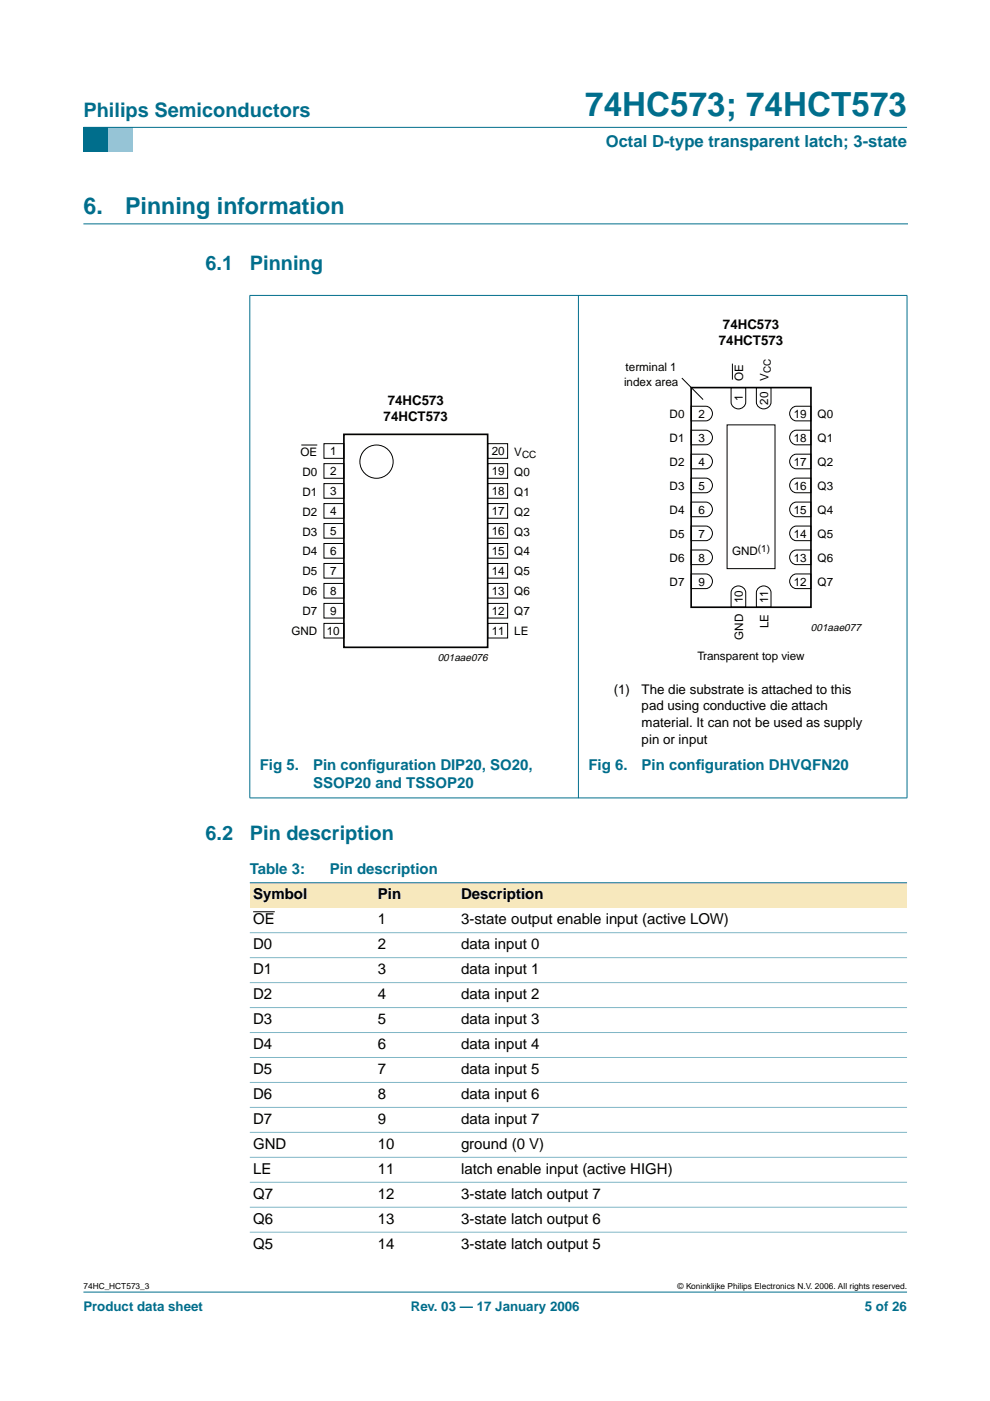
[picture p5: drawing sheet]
<svg xmlns="http://www.w3.org/2000/svg" width="210mm" height="297mm" viewBox="0 0 210 297" stroke-linecap="round" stroke-linejoin="round" font-family="sans-serif">
<path d="M17.7 273.9h174.6z" fill="#006e8c" stroke="#006e8c" stroke-width=".21"/>
<path d="M17.7 27h5.3v5.3h-5.3z" fill-rule="evenodd" fill="#006e8c"/>
<path d="M23 27h5.3v5.3h-5.3z" fill-rule="evenodd" fill="#96c4d6"/>
<g fill="#006e8c" stroke="#006e8c" stroke-width=".21">
<path d="M17.7 27h174.6z"/>
<path d="M53 62.7v106.4z"/>
<path d="M122.6 62.6v106.6z"/>
<path d="M192.3 62.7v106.4z"/>
<path d="M52.9 62.6h139.5z"/>
<path d="M52.9 169.2h139.5z"/>
</g>
<path d="M17.7 47.5h174.7" fill="none" stroke="#006e8c" stroke-width=".21"/>
<g fill="none" stroke="#000" stroke-width=".21">
<path d="M155.3 77.1v3.4M63.9 94.4h3.4M68.7 94.1h4.2v3.1h-4.2zM68.7 98.3h4.2v3.1h-4.2zM103.4 94.1h4.2v3.1h-4.2zM103.4 98.3h4.2v3.1h-4.2zM144.6 80.1l4.5 4.6M146.5 96.3h3.1a1.56 1.56 0 0 1 1.5 1.5 1.56 1.56 0 0 1-1.5 1.6h-3.1zM146.5 91.2h3.1a1.56 1.56 0 0 1 1.5 1.6 1.56 1.56 0 0 1-1.5 1.5h-3.1zM146.5 86.1h3.1a1.56 1.56 0 0 1 1.5 1.6 1.56 1.56 0 0 1-1.5 1.5h-3.1zM154.2 90.1h10.1v30.5h-10.1zM155 82.2h3.1v3.1a1.56 1.56 0 0 1-1.5 1.4 1.56 1.56 0 0 1-1.6-1.4z"/>
<path d="M160.4 82.2h3.1v3.1a1.56 1.56 0 0 1-1.6 1.4 1.56 1.56 0 0 1-1.5-1.4zM168 96.6l.8-.3h3.1v3.1h-3.1a1.57 1.57 0 0 1-1.3-1.1 1.57 1.57 0 0 1 .5-1.7zM168 91.5l.8-.3h3.1v3.1h-3.1a1.57 1.57 0 0 1-1.3-1.1 1.57 1.57 0 0 1 .5-1.7zM168 86.5l.8-.4h3.1v3.1h-3.1a1.57 1.57 0 0 1-1.3-1.1 1.57 1.57 0 0 1 .5-1.6zM68.7 102.5h4.2v3.1h-4.2zM68.7 106.8h4.2v3.1h-4.2zM68.7 111h4.2v3.1h-4.2zM68.7 115.2h4.2v3.1h-4.2zM68.7 119.5h4.2v3.1h-4.2zM103.4 119.5h4.2v3.1h-4.2zM103.4 111h4.2v3.1h-4.2zM103.4 115.2h4.2v3.1h-4.2z"/>
<path d="M103.4 102.5h4.2v3.1h-4.2zM103.4 106.8h4.2v3.1h-4.2zM146.5 116.6h3.1a1.56 1.56 0 0 1 1.5 1.6 1.56 1.56 0 0 1-1.5 1.5h-3.1zM146.5 111.5h3.1a1.56 1.56 0 0 1 1.5 1.6 1.56 1.56 0 0 1-1.5 1.5h-3.1zM146.5 106.5h3.1a1.56 1.56 0 0 1 1.5 1.5 1.56 1.56 0 0 1-1.5 1.6h-3.1zM146.5 101.4h3.1a1.56 1.56 0 0 1 1.5 1.5 1.56 1.56 0 0 1-1.5 1.6h-3.1zM168 116.9l.8-.3h3.1v3.1h-3.1a1.57 1.57 0 0 1-1.3-1.1 1.57 1.57 0 0 1 .5-1.7zM168 111.9l.8-.4h3.1v3.1h-3.1a1.57 1.57 0 0 1-1.3-1.1 1.57 1.57 0 0 1 .5-1.6zM168 106.8l.8-.3h3.1v3.1h-3.1a1.57 1.57 0 0 1-1.3-1.2 1.57 1.57 0 0 1 .5-1.6zM168 101.7l.8-.3h3.1v3.1h-3.1a1.57 1.57 0 0 1-1.3-1.1 1.57 1.57 0 0 1 .5-1.7zM68.7 123.7h4.2v3.1h-4.2zM68.7 127.9h4.2v3.1h-4.2z"/>
<path d="M68.7 132.2h4.2v3.1h-4.2zM103.4 127.9h4.2v3.1h-4.2zM103.4 132.2h4.2v3.1h-4.2zM103.4 123.7h4.2v3.1h-4.2zM146.5 121.7h3.1a1.56 1.56 0 0 1 1.5 1.5 1.56 1.56 0 0 1-1.5 1.6h-3.1zM155.3 124.8a1.57 1.57 0 0 1 1.7-.5 1.57 1.57 0 0 1 1.1 1.3v3.1h-3.1v-3.1zM160.7 124.8a1.57 1.57 0 0 1 1.7-.5 1.57 1.57 0 0 1 1.1 1.3v3.1h-3.1v-3.1zM168 122l.8-.3h3.1v3.1h-3.1a1.57 1.57 0 0 1-1.3-1.1 1.57 1.57 0 0 1 .5-1.7z"/>
<circle cx="79.8" cy="97.9" r="3.5"/>
</g>
<path d="M72.9 92.1h30.5v45.1h-30.5zM146.5 82.2h25.4v46.5h-25.4z" fill="none" stroke="#000" stroke-width=".35"/>
<g fill="#f7e8bd">
<path d="M53 187.2h26.4v5.3h-26.4z" fill-rule="evenodd"/>
<path d="M79.4 187.2h17.7v5.3h-17.7z" fill-rule="evenodd"/>
<path d="M97.1 187.2h95.2v5.3h-95.2z" fill-rule="evenodd"/>
</g>
<path d="M53.7 193.3h4.6" fill="none" stroke="#000" stroke-width=".21"/>
<path d="M53 187.2h139.3z" fill="#006e8c" stroke="#006e8c" stroke-width=".21"/>
<g fill="#80b6c6" stroke="#80b6c6" stroke-width=".21">
<path d="M53 197.7h139.3z"/>
<path d="M53 203h139.3z"/>
<path d="M53 208.3h139.3z"/>
<path d="M53 213.6h139.3z"/>
<path d="M53 218.9h139.3z"/>
<path d="M53 224.2h139.3z"/>
<path d="M53 229.5h139.3z"/>
<path d="M53 234.8h139.3z"/>
<path d="M53 240.1h139.3z"/>
<path d="M53 245.4h139.3z"/>
<path d="M53 250.7h139.3z"/>
<path d="M53 256h139.3z"/>
<path d="M53 261.2h139.3z"/>
</g>
<text font-size="7.1" fill="#006e8c" x="124.1" y="24.7">74HC573; 74HCT573</text>
<g font-size="4.9" fill="#006e8c">
<text x="17.7" y="45.5">6.</text>
<text x="26.5" y="45.5">Pinning information</text>
</g>
<g font-size="4.2" fill="#006e8c">
<text x="17.7" y="24.9">Philips Semiconductors</text>
<text x="43.6" y="57.3">6.1</text>
<text x="53" y="57.3">Pinning</text>
<text x="43.6" y="178">6.2</text>
<text x="53" y="178">Pin description</text>
</g>
<text font-size="3.5" fill="#006e8c" x="128.4" y="31.1">Octal D-type transparent latch; 3-state</text>
<g font-size="3.2" fill="#006e8c">
<text x="55.1" y="163.2">Fig 5.</text>
<text x="66.4" y="167.1">SSOP20 and TSSOP20</text>
<text x="66.4" y="163.2">Pin conf</text>
<text x="77.8" y="163.2">iguration DIP20, SO20,</text>
<text x="124.8" y="163.2">Fig 6.</text>
<text x="136" y="163.2">Pin conf</text>
<text x="147.5" y="163.2">iguration DHVQFN20</text>
<text x="53" y="185.4">Table 3:</text>
<text x="69.9" y="185.4">Pin description</text>
</g>
<g font-size="3.2">
<text x="53.7" y="190.7">Symbol</text>
<text x="80.1" y="190.7">Pin</text>
<text x="97.8" y="190.7">Description</text>
<text x="53.7" y="196">OE</text>
<text x="80.1" y="196">1</text>
<text x="97.8" y="196">3-state output enable input (active LOW)</text>
<text x="53.7" y="201.3">D0</text>
<text x="80.1" y="201.3">2</text>
<text x="97.8" y="201.3">data input 0</text>
<text x="53.7" y="206.6">D1</text>
<text x="80.1" y="206.6">3</text>
<text x="97.8" y="206.6">data input 1</text>
<text x="53.7" y="211.9">D2</text>
<text x="80.1" y="211.9">4</text>
<text x="97.8" y="211.9">data input 2</text>
<text x="53.7" y="217.2">D3</text>
<text x="80.1" y="217.2">5</text>
<text x="97.8" y="217.2">data input 3</text>
<text x="53.7" y="222.4">D4</text>
<text x="53.7" y="227.7">D5</text>
<text x="80.1" y="222.4">6</text>
<text x="80.1" y="227.7">7</text>
<text x="97.8" y="222.4">data input 4</text>
<text x="97.8" y="227.7">data input 5</text>
<text x="53.7" y="233">D6</text>
<text x="80.1" y="233">8</text>
<text x="97.8" y="233">data input 6</text>
<text x="53.7" y="238.3">D7</text>
<text x="80.1" y="238.3">9</text>
<text x="97.8" y="238.3">data input 7</text>
<text x="53.7" y="243.6">GND</text>
<text x="80.1" y="243.6">10</text>
<text x="97.8" y="243.6">ground (0 V)</text>
<text x="53.7" y="248.9">LE</text>
<text x="80.1" y="248.9">11</text>
<text x="97.8" y="248.9">latch enable input (active HIGH)</text>
<text x="53.7" y="254.2">Q7</text>
<text x="80.1" y="254.2">12</text>
<text x="97.8" y="254.2">3-state latch output 7</text>
<text x="53.7" y="259.5">Q6</text>
<text x="80.1" y="259.5">13</text>
<text x="97.8" y="259.5">3-state latch output 6</text>
<text x="53.7" y="264.8">Q5</text>
<text x="80.1" y="264.8">14</text>
<text x="97.8" y="264.8">3-state latch output 5</text>
</g>
<g font-size="2.8">
<text x="153.3" y="69.8">74HC573</text>
<text x="152.4" y="73.1">74HCT573</text>
<text x="81.3" y="89.2">74HCT573</text>
<text x="82.2" y="85.9">74HC573</text>
<text x="130.1" y="147.1">(1)</text>
<text x="136" y="147.1">The die substrate is attached to this</text>
<text x="136" y="150.6">pad using conductive die attach</text>
<text x="136" y="154.1">material. It can not be used as supply</text>
<text x="136" y="157.7">pin or input</text>
</g>
<g font-size="2.8" fill="#006e8c">
<text x="17.7" y="278">Product data sheet</text>
<text x="87.1" y="278">Rev. 03 — 17 January 2006</text>
<text x="183.4" y="278">5 of 26</text>
</g>
<g font-size="2.5">
<text x="132.3" y="81.7">index area</text>
<text x="132.7" y="78.7">terminal 1</text>
<text x="157.5" y="80.7" transform="rotate(-90 157.5 80.7)">OE</text>
<text x="162.9" y="80.7" transform="rotate(-90 162.9 80.7)">V</text>
<text x="142" y="88.7">D0</text>
<text x="148.1" y="88.6">2</text>
<text x="157.5" y="85.1" transform="rotate(-90 157.5 85.1)">1</text>
<text x="162.8" y="85.8" transform="rotate(-90 162.8 85.8)">20</text>
<text x="168.3" y="88.6">19</text>
<text x="173.4" y="88.7">Q0</text>
<text x="142" y="93.7">D1</text>
<text x="148.1" y="93.7">3</text>
<text x="168.3" y="93.7">18</text>
<text x="173.4" y="93.7">Q1</text>
<text x="63.7" y="96.6">OE</text>
<text x="64.1" y="100.8">D0</text>
<text x="70" y="96.5">1</text>
<text x="70" y="100.8">2</text>
<text x="104.3" y="96.5">20</text>
<text x="104.3" y="100.8">19</text>
<text x="109" y="96.6">V</text>
<text x="109" y="100.8">Q0</text>
<text x="142" y="98.8">D2</text>
<text x="148.1" y="98.8">4</text>
<text x="168.3" y="98.8">17</text>
<text x="173.4" y="98.8">Q2</text>
<text x="64.1" y="105.1">D1</text>
<text x="70" y="105">3</text>
<text x="104.3" y="105">18</text>
<text x="109" y="105.1">Q1</text>
<text x="142" y="103.9">D3</text>
<text x="148.1" y="103.8">5</text>
<text x="168.3" y="103.8">16</text>
<text x="173.4" y="103.9">Q3</text>
<text x="64.1" y="109.3">D2</text>
<text x="64.1" y="113.5">D3</text>
<text x="70" y="109.2">4</text>
<text x="70" y="113.5">5</text>
<text x="104.3" y="113.5">16</text>
<text x="104.3" y="109.2">17</text>
<text x="109" y="109.3">Q2</text>
<text x="109" y="113.5">Q3</text>
<text x="142" y="109">D4</text>
<text x="148.1" y="108.9">6</text>
<text x="168.3" y="108.9">15</text>
<text x="173.4" y="109">Q4</text>
<text x="64.1" y="117.8">D4</text>
<text x="70" y="117.7">6</text>
<text x="104.3" y="117.7">15</text>
<text x="109" y="117.8">Q4</text>
<text x="142" y="119.2">D6</text>
<text x="142" y="114.1">D5</text>
<text x="148.1" y="119.1">8</text>
<text x="148.1" y="114">7</text>
<text x="155.2" y="117.7">GND</text>
<text x="168.3" y="119.1">13</text>
<text x="168.3" y="114">14</text>
<text x="173.4" y="119.2">Q6</text>
<text x="173.4" y="114.1">Q5</text>
<text x="64.1" y="122">D5</text>
<text x="70" y="121.9">7</text>
<text x="104.3" y="121.9">14</text>
<text x="109" y="122">Q5</text>
<text x="142" y="124.2">D7</text>
<text x="148.1" y="124.2">9</text>
<text x="168.3" y="124.2">12</text>
<text x="173.4" y="124.2">Q7</text>
<text x="64.1" y="126.2">D6</text>
<text x="64.1" y="130.5">D7</text>
<text x="70" y="126.2">8</text>
<text x="70" y="130.4">9</text>
<text x="104.3" y="130.4">12</text>
<text x="104.3" y="126.2">13</text>
<text x="109" y="126.2">Q6</text>
<text x="109" y="130.5">Q7</text>
<text x="157.5" y="127.9" transform="rotate(-90 157.5 127.9)">10</text>
<text x="162.8" y="127.9" transform="rotate(-90 162.8 127.9)">11</text>
<text x="61.8" y="134.7">GND</text>
<text x="69.3" y="134.6">10</text>
<text x="104.3" y="134.6">11</text>
<text x="109" y="134.7">LE</text>
<text x="157.5" y="135.6" transform="rotate(-90 157.5 135.6)">GND</text>
<text x="162.9" y="133.2" transform="rotate(-90 162.9 133.2)">LE</text>
<text x="147.9" y="140">Transparent top view</text>
</g>
<g font-size="2.2">
<text x="171.9" y="133.8">001aae077</text>
<text x="92.8" y="140.1">001aae076</text>
</g>
<g font-size="2.1">
<text x="163.4" y="79.1" transform="rotate(-90 163.4 79.1)">CC</text>
<text x="110.7" y="97.1">CC</text>
<text x="160.7" y="117">(1)</text>
</g>
<g font-size="1.8">
<text x="17.7" y="273.4">74HC_HCT573_3</text>
<text x="143.7" y="273.4">© Koninklijke Philips Electronics N.V. 2006. All rights reserved.</text>
</g>
</svg>
